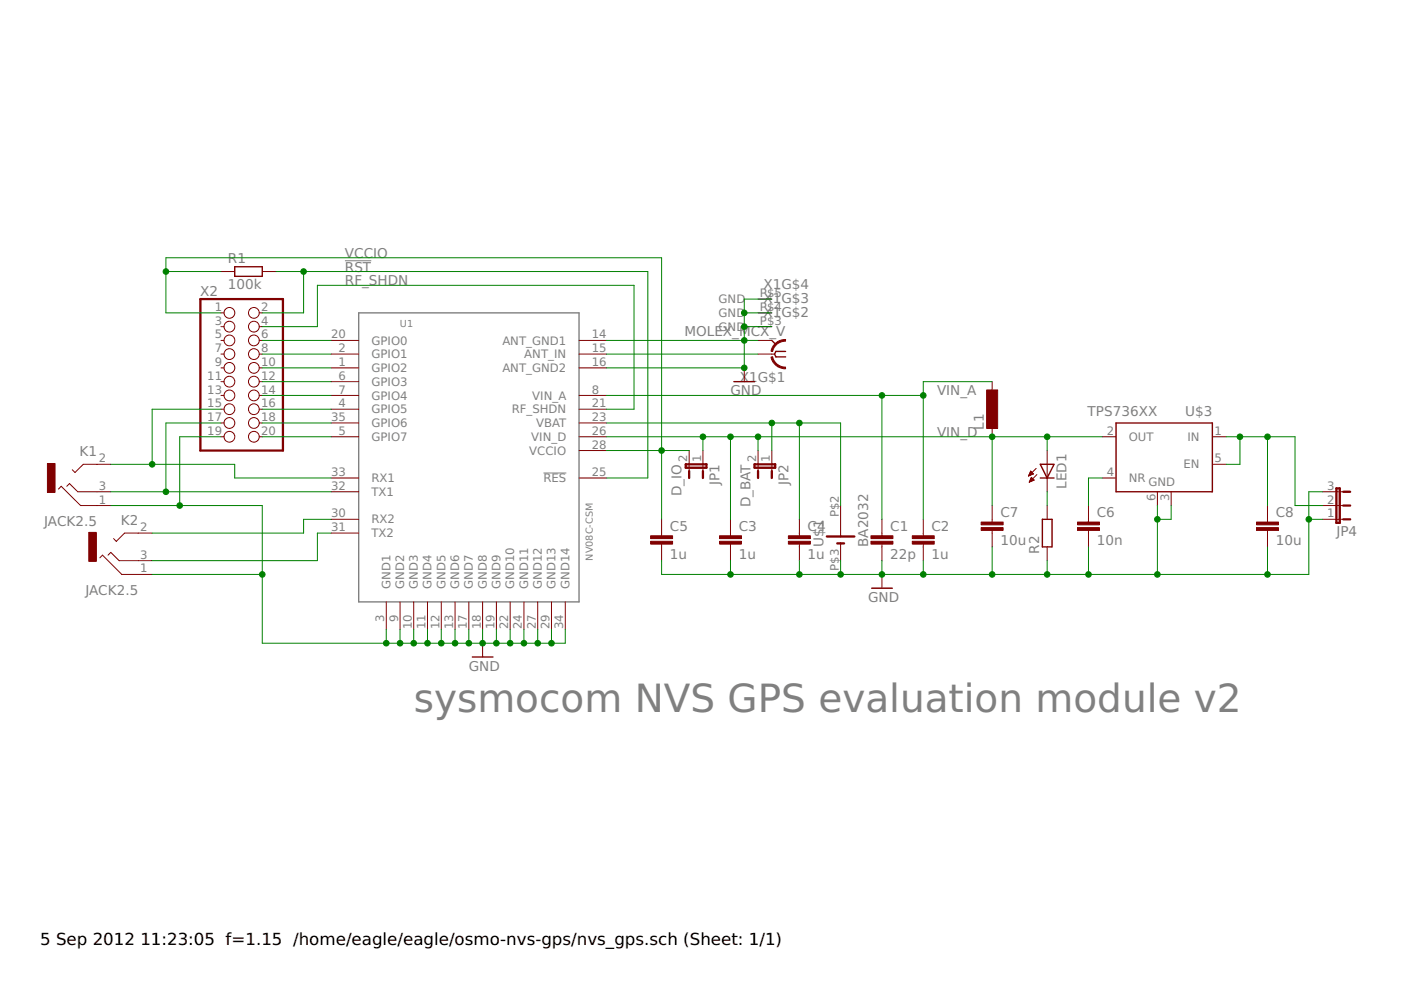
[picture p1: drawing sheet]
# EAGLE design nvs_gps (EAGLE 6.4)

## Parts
C1  22p  C-EUC0402K  [C0402K]
C2  1u  C-EUC0603  [C0603]
C3  1u  C-EUC0603  [C0603]
C4  1u  C-EUC0603  [C0603]
C5  1u  C-EUC0603  [C0603]
C6  10n  C-EUC0603  [C0603]
C7  10u  C-EUC0603  [C0603]
C8  10u  C-EUC0603  [C0603]
JP1  D_IO  JP1E  [JP1]
JP2  D_BAT  JP1E  [JP1]
JP4  JP2E  [JP2]
K1  JACK2.5_SJ-2523  [JACK2.5_SJ-2523]
K2  JACK2.5_SJ-2523  [JACK2.5_SJ-2523]
L1  L-EU0603  [0603]
LED1  LED0603  [LED-0603]
R1  100k  R-EU_R0603  [R0603]
R2  R-EU_R0603  [R0603]
U1  NV08C-CSM  [NV08C-CSM]
U$1  BA2032  [BA2023-ND]
U$3  TPS736XX  [SOT223-6]
X1  MOLEX_MCX_V  [MOLEX_MCX_V]
X2  PINHD-2X10  [2X10]

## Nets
!RST: R1.2 U1.25(!RES) X2.2
GND [power]: C1.2 C2.2 C3.2 C4.2 C5.2 C6.2 C7.2 C8.2 JP4.1 JP4.3 K1.1(RING) K2.1(RING) R2.1 U1.3(GND1) U1.9(GND2) U1.10(GND3) U1.11(GND4) U1.12(GND5) U1.13(GND6) U1.14(ANT_GND1) U1.16(ANT_GND2) U1.17(GND7) U1.18(GND8) U1.19(GND9) U1.22(GND10) U1.24(GND11) U1.27(GND12) U1.29(GND13) U1.34(GND14) U$1.P$3(-) U$3.3(GND) U$3.6(GND1) X1.P$2(GND) X1.P$3(GND) X1.P$4(GND) X1.P$5(GND) X2.19
K1: K1.2(TIP) U1.33(RX1) X2.15
N$1: C6.1 U$3.4(NR)
N$2: U1.5(GPIO7) X2.20
N$3: U1.35(GPIO6) X2.18
N$4: K1.3(MIDDLE) U1.32(TX1) X2.17
N$5: K2.3(MIDDLE) U1.31(TX2)
N$6: K2.2(TIP) U1.30(RX2)
N$7 [power]: C4.1 JP2.1 U1.23(VBAT) U$1.P$2(+)
N$8: U1.4(GPIO5) X2.16
N$9: U1.7(GPIO4) X2.14
N$10: U1.6(GPIO3) X2.12
N$11: U1.1(GPIO2) X2.10
N$12: U1.2(GPIO1) X2.8
N$13: U1.20(GPIO0) X2.6
N$14: LED1.C R2.2
RF [rf]: U1.15(ANT_IN) X1.P$1
RF_SHDN: U1.21(RF_SHDN) X2.4
V_IN [power]: C8.1 JP4.2 U$3.1(IN) U$3.5(EN)
VCCIO [power]: C5.1 JP1.2 R1.1 U1.28(VCCIO) X2.1
VIN_A [power]: C1.1 C2.1 L1.1 U1.8(VIN_A)
VIN_D [power]: C3.1 C7.1 JP1.1 JP2.2 L1.2 LED1.A U1.26(VIN_D) U$3.2(OUT)
Unconnected: U$1.P$1(+) X2.3 X2.5 X2.7 X2.9 X2.11 X2.13

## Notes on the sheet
- sysmocom NVS GPS evaluation module v3

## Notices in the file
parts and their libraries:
SparkFun-LED: Licensing: CC v3.0 Share-Alike You are welcome to use this library for commercial purposes.
